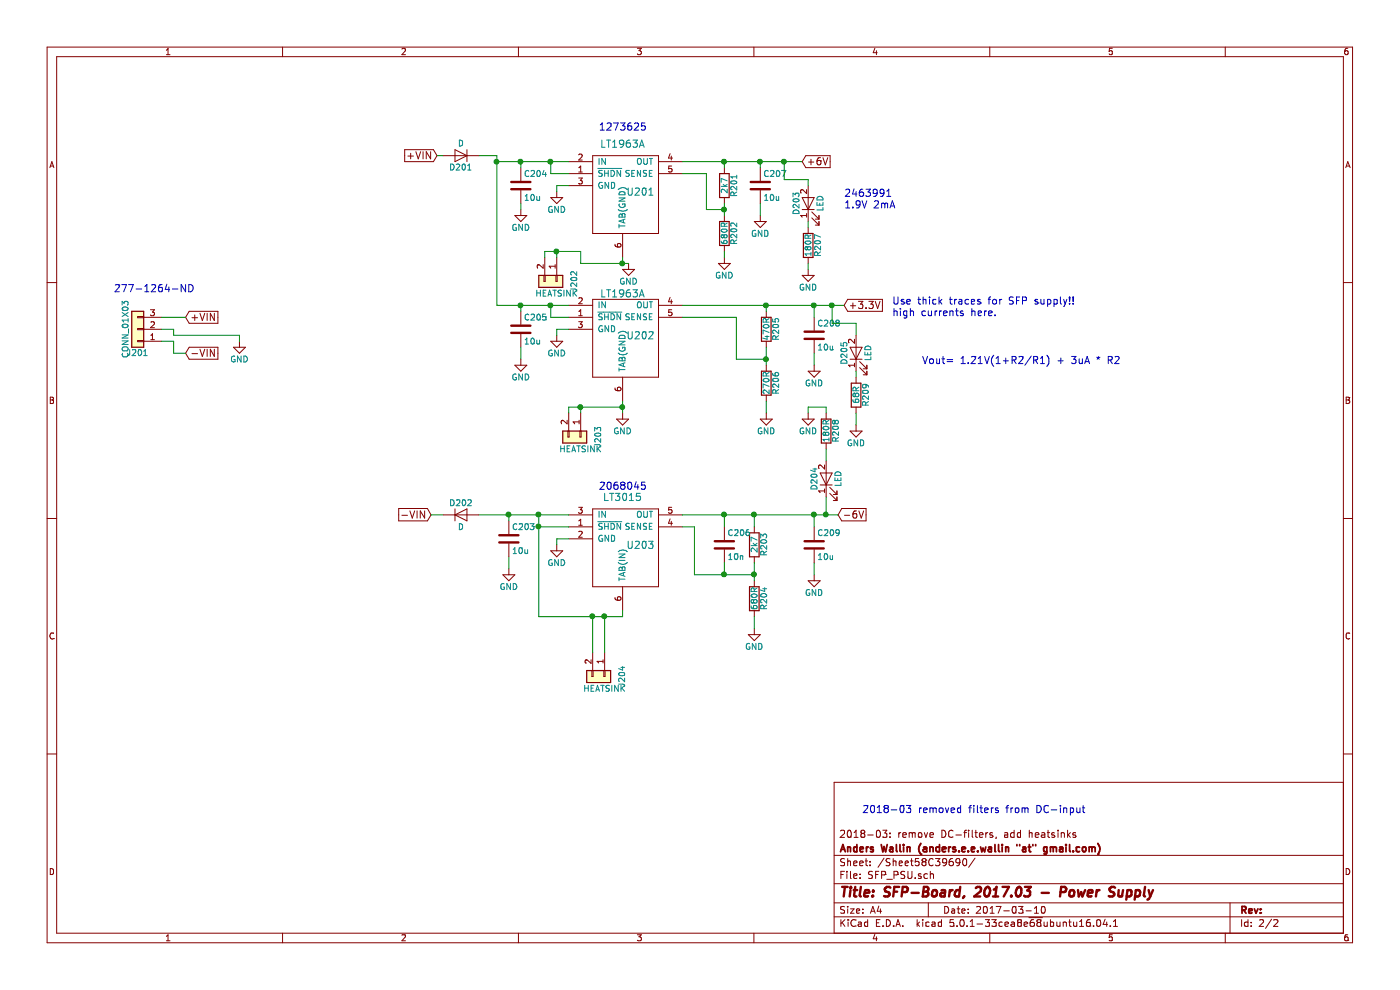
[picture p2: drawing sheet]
EESchema Schematic File Version 4
EELAYER 26 0
EELAYER END
$Descr A4 11693 8268
encoding utf-8
Sheet 2 2
Title "SFP-Board, 2017.03 - Power Supply"
Date "2017-03-10"
Rev ""
Comp "Anders Wallin (anders.e.e.wallin \"at\" gmail.com)"
Comment1 "2018-03: remove DC-filters, add heatsinks"
Comment2 ""
Comment3 ""
Comment4 ""
$EndDescr
$Comp
L awallin:LT1963A U201
U 1 1
P 5200 1100
F 0 "U201" H 5350 600 60  0000 C CNN
F 1 "LT1963A" H 5200 1000 60  0000 C CNN
F 2 "TO_SOT_Packages_SMD:TO-263-5Lead" H 5200 1100 60  0001 C CNN
F 3 "" H 5200 1100 60  0001 C CNN
	1    5200 1100
	1    0    0    -1  
$EndComp
$Comp
L awallin:LT3015 U203
U 1 1
P 5200 4050
F 0 "U203" H 5350 3550 60  0000 C CNN
F 1 "LT3015" H 5200 3950 60  0000 C CNN
F 2 "TO_SOT_Packages_SMD:TO-263-5Lead" H 5200 4050 60  0001 C CNN
F 3 "" H 5200 4050 60  0001 C CNN
	1    5200 4050
	1    0    0    -1  
$EndComp
$Comp
L awallin:LT1963A U202
U 1 1
P 5200 2300
F 0 "U202" H 5350 1800 60  0000 C CNN
F 1 "LT1963A" H 5200 2150 60  0000 C CNN
F 2 "TO_SOT_Packages_SMD:TO-263-5Lead" H 5200 2300 60  0001 C CNN
F 3 "" H 5200 2300 60  0001 C CNN
	1    5200 2300
	1    0    0    -1  
$EndComp
Text GLabel 6700 1350 2    60   Input ~ 0
+6V
Text GLabel 7050 2550 2    60   Input ~ 0
+3.3V
Text GLabel 7000 4300 2    60   Input ~ 0
-6V
$Comp
L sfp_v4-rescue:R R203
U 1 1
P 6300 4550
F 0 "R203" V 6380 4550 50  0000 C CNN
F 1 "2k7" V 6300 4550 50  0000 C CNN
F 2 "Resistors_SMD:R_0805" V 6230 4550 50  0001 C CNN
F 3 "" H 6300 4550 50  0001 C CNN
	1    6300 4550
	1    0    0    -1  
$EndComp
$Comp
L sfp_v4-rescue:R R204
U 1 1
P 6300 5000
F 0 "R204" V 6380 5000 50  0000 C CNN
F 1 "680R" V 6300 5000 50  0000 C CNN
F 2 "Resistors_SMD:R_0805" V 6230 5000 50  0001 C CNN
F 3 "" H 6300 5000 50  0001 C CNN
	1    6300 5000
	1    0    0    -1  
$EndComp
$Comp
L sfp_v4-rescue:R R205
U 1 1
P 6400 2750
F 0 "R205" V 6480 2750 50  0000 C CNN
F 1 "470R" V 6400 2750 50  0000 C CNN
F 2 "Resistors_SMD:R_0805" V 6330 2750 50  0001 C CNN
F 3 "" H 6400 2750 50  0001 C CNN
	1    6400 2750
	1    0    0    -1  
$EndComp
$Comp
L sfp_v4-rescue:R R206
U 1 1
P 6400 3200
F 0 "R206" V 6480 3200 50  0000 C CNN
F 1 "270R" V 6400 3200 50  0000 C CNN
F 2 "Resistors_SMD:R_0805" V 6330 3200 50  0001 C CNN
F 3 "" H 6400 3200 50  0001 C CNN
	1    6400 3200
	1    0    0    -1  
$EndComp
$Comp
L power:GND #PWR041
U 1 1
P 6400 3450
F 0 "#PWR041" H 6400 3200 50  0001 C CNN
F 1 "GND" H 6400 3300 50  0000 C CNN
F 2 "" H 6400 3450 50  0001 C CNN
F 3 "" H 6400 3450 50  0001 C CNN
	1    6400 3450
	1    0    0    -1  
$EndComp
$Comp
L sfp_v4-rescue:C C208
U 1 1
P 6800 2800
AR Path="/58C399A9" Ref="C208"  Part="1" 
AR Path="/58C39691/58C399A9" Ref="C208"  Part="1" 
F 0 "C208" H 6825 2900 50  0000 L CNN
F 1 "10u" H 6825 2700 50  0000 L CNN
F 2 "Capacitors_SMD:C_0805" H 6838 2650 50  0001 C CNN
F 3 "" H 6800 2800 50  0001 C CNN
	1    6800 2800
	1    0    0    -1  
$EndComp
$Comp
L power:GND #PWR042
U 1 1
P 5200 3450
F 0 "#PWR042" H 5200 3200 50  0001 C CNN
F 1 "GND" H 5200 3300 50  0000 C CNN
F 2 "" H 5200 3450 50  0001 C CNN
F 3 "" H 5200 3450 50  0001 C CNN
	1    5200 3450
	1    0    0    -1  
$EndComp
Wire Wire Line
	5200 3450 5200 3400
Wire Wire Line
	5700 2550 6400 2550
Wire Wire Line
	6400 2550 6400 2600
Connection ~ 6400 2550
Connection ~ 6800 2550
Wire Wire Line
	6400 2900 6400 3000
Wire Wire Line
	6400 3350 6400 3450
Wire Wire Line
	5700 2650 6150 2650
Wire Wire Line
	6150 2650 6150 3000
Wire Wire Line
	6150 3000 6400 3000
Connection ~ 6400 3000
$Comp
L power:GND #PWR043
U 1 1
P 6800 3050
F 0 "#PWR043" H 6800 2800 50  0001 C CNN
F 1 "GND" H 6800 2900 50  0000 C CNN
F 2 "" H 6800 3050 50  0001 C CNN
F 3 "" H 6800 3050 50  0001 C CNN
	1    6800 3050
	1    0    0    -1  
$EndComp
Wire Wire Line
	6800 3050 6800 2950
$Comp
L power:GND #PWR044
U 1 1
P 4650 2800
F 0 "#PWR044" H 4650 2550 50  0001 C CNN
F 1 "GND" H 4650 2650 50  0000 C CNN
F 2 "" H 4650 2800 50  0001 C CNN
F 3 "" H 4650 2800 50  0001 C CNN
	1    4650 2800
	1    0    0    -1  
$EndComp
Wire Wire Line
	4750 2750 4650 2750
Wire Wire Line
	4650 2750 4650 2800
$Comp
L sfp_v4-rescue:C C205
U 1 1
P 4350 2750
AR Path="/58C39ADF" Ref="C205"  Part="1" 
AR Path="/58C39691/58C39ADF" Ref="C205"  Part="1" 
F 0 "C205" H 4375 2850 50  0000 L CNN
F 1 "10u" H 4375 2650 50  0000 L CNN
F 2 "Capacitors_SMD:C_0805" H 4388 2600 50  0001 C CNN
F 3 "" H 4350 2750 50  0001 C CNN
	1    4350 2750
	1    0    0    -1  
$EndComp
Wire Wire Line
	4750 2650 4600 2650
Wire Wire Line
	4600 2650 4600 2550
Wire Wire Line
	4150 2550 4350 2550
Wire Wire Line
	4350 2600 4350 2550
Connection ~ 4600 2550
$Comp
L power:GND #PWR045
U 1 1
P 4350 3000
F 0 "#PWR045" H 4350 2750 50  0001 C CNN
F 1 "GND" H 4350 2850 50  0000 C CNN
F 2 "" H 4350 3000 50  0001 C CNN
F 3 "" H 4350 3000 50  0001 C CNN
	1    4350 3000
	1    0    0    -1  
$EndComp
Wire Wire Line
	4350 3000 4350 2900
$Comp
L power:GND #PWR046
U 1 1
P 5250 2200
F 0 "#PWR046" H 5250 1950 50  0001 C CNN
F 1 "GND" H 5250 2050 50  0000 C CNN
F 2 "" H 5250 2200 50  0001 C CNN
F 3 "" H 5250 2200 50  0001 C CNN
	1    5250 2200
	1    0    0    -1  
$EndComp
Wire Wire Line
	5200 2200 5200 2150
$Comp
L sfp_v4-rescue:R R201
U 1 1
P 6050 1550
F 0 "R201" V 6130 1550 50  0000 C CNN
F 1 "2k7" V 6050 1550 50  0000 C CNN
F 2 "Resistors_SMD:R_0805" V 5980 1550 50  0001 C CNN
F 3 "" H 6050 1550 50  0001 C CNN
	1    6050 1550
	1    0    0    -1  
$EndComp
$Comp
L sfp_v4-rescue:R R202
U 1 1
P 6050 1950
F 0 "R202" V 6130 1950 50  0000 C CNN
F 1 "680R" V 6050 1950 50  0000 C CNN
F 2 "Resistors_SMD:R_0805" V 5980 1950 50  0001 C CNN
F 3 "" H 6050 1950 50  0001 C CNN
	1    6050 1950
	1    0    0    -1  
$EndComp
$Comp
L sfp_v4-rescue:C C207
U 1 1
P 6350 1550
AR Path="/58C39DF3" Ref="C207"  Part="1" 
AR Path="/58C39691/58C39DF3" Ref="C207"  Part="1" 
F 0 "C207" H 6375 1650 50  0000 L CNN
F 1 "10u" H 6375 1450 50  0000 L CNN
F 2 "Capacitors_SMD:C_0805" H 6388 1400 50  0001 C CNN
F 3 "" H 6350 1550 50  0001 C CNN
	1    6350 1550
	1    0    0    -1  
$EndComp
Wire Wire Line
	6800 2550 6800 2650
Wire Wire Line
	5700 1350 6050 1350
Wire Wire Line
	6350 1350 6350 1400
Wire Wire Line
	6050 1400 6050 1350
Connection ~ 6350 1350
Connection ~ 6050 1350
Wire Wire Line
	5700 1450 5900 1450
Wire Wire Line
	5900 1450 5900 1750
Wire Wire Line
	5900 1750 6050 1750
Wire Wire Line
	6050 1700 6050 1750
Connection ~ 6050 1750
$Comp
L power:GND #PWR047
U 1 1
P 6350 1800
F 0 "#PWR047" H 6350 1550 50  0001 C CNN
F 1 "GND" H 6350 1650 50  0000 C CNN
F 2 "" H 6350 1800 50  0001 C CNN
F 3 "" H 6350 1800 50  0001 C CNN
	1    6350 1800
	1    0    0    -1  
$EndComp
$Comp
L power:GND #PWR048
U 1 1
P 6050 2150
F 0 "#PWR048" H 6050 1900 50  0001 C CNN
F 1 "GND" H 6050 2000 50  0000 C CNN
F 2 "" H 6050 2150 50  0001 C CNN
F 3 "" H 6050 2150 50  0001 C CNN
	1    6050 2150
	1    0    0    -1  
$EndComp
Wire Wire Line
	6050 2150 6050 2100
Wire Wire Line
	6350 1800 6350 1700
$Comp
L power:GND #PWR049
U 1 1
P 4650 1600
F 0 "#PWR049" H 4650 1350 50  0001 C CNN
F 1 "GND" H 4650 1450 50  0000 C CNN
F 2 "" H 4650 1600 50  0001 C CNN
F 3 "" H 4650 1600 50  0001 C CNN
	1    4650 1600
	1    0    0    -1  
$EndComp
Wire Wire Line
	4750 1550 4650 1550
Wire Wire Line
	4650 1550 4650 1600
$Comp
L sfp_v4-rescue:C C204
U 1 1
P 4350 1550
AR Path="/58C3A36E" Ref="C204"  Part="1" 
AR Path="/58C39691/58C3A36E" Ref="C204"  Part="1" 
F 0 "C204" H 4375 1650 50  0000 L CNN
F 1 "10u" H 4375 1450 50  0000 L CNN
F 2 "Capacitors_SMD:C_0805" H 4388 1400 50  0001 C CNN
F 3 "" H 4350 1550 50  0001 C CNN
	1    4350 1550
	1    0    0    -1  
$EndComp
$Comp
L power:GND #PWR050
U 1 1
P 4350 1750
F 0 "#PWR050" H 4350 1500 50  0001 C CNN
F 1 "GND" H 4350 1600 50  0000 C CNN
F 2 "" H 4350 1750 50  0001 C CNN
F 3 "" H 4350 1750 50  0001 C CNN
	1    4350 1750
	1    0    0    -1  
$EndComp
Wire Wire Line
	4350 1750 4350 1700
Wire Wire Line
	4350 1400 4350 1350
Wire Wire Line
	4150 1350 4350 1350
Wire Wire Line
	4750 1450 4600 1450
Wire Wire Line
	4600 1450 4600 1350
Connection ~ 4600 1350
$Comp
L sfp_v4-rescue:C C206
U 1 1
P 6050 4550
AR Path="/58C3A59C" Ref="C206"  Part="1" 
AR Path="/58C39691/58C3A59C" Ref="C206"  Part="1" 
F 0 "C206" H 6075 4650 50  0000 L CNN
F 1 "10n" H 6075 4450 50  0000 L CNN
F 2 "Capacitors_SMD:C_0805" H 6088 4400 50  0001 C CNN
F 3 "" H 6050 4550 50  0001 C CNN
	1    6050 4550
	1    0    0    -1  
$EndComp
$Comp
L sfp_v4-rescue:C C209
U 1 1
P 6800 4550
AR Path="/58C3A600" Ref="C209"  Part="1" 
AR Path="/58C39691/58C3A600" Ref="C209"  Part="1" 
F 0 "C209" H 6825 4650 50  0000 L CNN
F 1 "10u" H 6825 4450 50  0000 L CNN
F 2 "Capacitors_SMD:C_0805" H 6838 4400 50  0001 C CNN
F 3 "" H 6800 4550 50  0001 C CNN
	1    6800 4550
	1    0    0    -1  
$EndComp
$Comp
L power:GND #PWR051
U 1 1
P 6300 5250
F 0 "#PWR051" H 6300 5000 50  0001 C CNN
F 1 "GND" H 6300 5100 50  0000 C CNN
F 2 "" H 6300 5250 50  0001 C CNN
F 3 "" H 6300 5250 50  0001 C CNN
	1    6300 5250
	1    0    0    -1  
$EndComp
Wire Wire Line
	6300 5250 6300 5150
Wire Wire Line
	6300 4850 6300 4800
Wire Wire Line
	6300 4800 6050 4800
Wire Wire Line
	5800 4800 5800 4400
Wire Wire Line
	5800 4400 5700 4400
Connection ~ 6300 4800
Wire Wire Line
	6050 4700 6050 4800
Connection ~ 6050 4800
Wire Wire Line
	5700 4300 6050 4300
Wire Wire Line
	6800 4300 6800 4400
Wire Wire Line
	6300 4400 6300 4300
Connection ~ 6300 4300
Wire Wire Line
	6050 4400 6050 4300
Connection ~ 6050 4300
$Comp
L power:GND #PWR052
U 1 1
P 6800 4800
F 0 "#PWR052" H 6800 4550 50  0001 C CNN
F 1 "GND" H 6800 4650 50  0000 C CNN
F 2 "" H 6800 4800 50  0001 C CNN
F 3 "" H 6800 4800 50  0001 C CNN
	1    6800 4800
	1    0    0    -1  
$EndComp
Wire Wire Line
	6800 4800 6800 4700
Connection ~ 6800 4300
$Comp
L power:GND #PWR053
U 1 1
P 4650 4550
F 0 "#PWR053" H 4650 4300 50  0001 C CNN
F 1 "GND" H 4650 4400 50  0000 C CNN
F 2 "" H 4650 4550 50  0001 C CNN
F 3 "" H 4650 4550 50  0001 C CNN
	1    4650 4550
	1    0    0    -1  
$EndComp
Wire Wire Line
	4750 4500 4650 4500
Wire Wire Line
	4650 4500 4650 4550
$Comp
L sfp_v4-rescue:C C203
U 1 1
P 4250 4500
AR Path="/58C3ADE9" Ref="C203"  Part="1" 
AR Path="/58C39691/58C3ADE9" Ref="C203"  Part="1" 
F 0 "C203" H 4275 4600 50  0000 L CNN
F 1 "10u" H 4275 4400 50  0000 L CNN
F 2 "Capacitors_SMD:C_0805" H 4288 4350 50  0001 C CNN
F 3 "" H 4250 4500 50  0001 C CNN
	1    4250 4500
	1    0    0    -1  
$EndComp
Wire Wire Line
	4000 4300 4250 4300
Wire Wire Line
	4250 4300 4250 4350
Wire Wire Line
	4750 4400 4500 4400
Wire Wire Line
	4500 4300 4500 4400
Connection ~ 4500 4300
Wire Wire Line
	5200 5100 5200 5150
Wire Wire Line
	5200 5150 5050 5150
Connection ~ 4500 4400
$Comp
L sfp_v4-rescue:D D201
U 1 1
P 3850 1300
F 0 "D201" H 3850 1400 50  0000 C CNN
F 1 "D" H 3850 1200 50  0000 C CNN
F 2 "awallinKiCadFootprints:DIODE_DO-214BA" H 3850 1300 50  0001 C CNN
F 3 "" H 3850 1300 50  0001 C CNN
	1    3850 1300
	-1   0    0    1   
$EndComp
Text GLabel 3650 1300 0    60   Input ~ 0
+VIN
$Comp
L power:GND #PWR054
U 1 1
P 2000 2850
F 0 "#PWR054" H 2000 2600 50  0001 C CNN
F 1 "GND" H 2000 2700 50  0000 C CNN
F 2 "" H 2000 2850 50  0001 C CNN
F 3 "" H 2000 2850 50  0001 C CNN
	1    2000 2850
	1    0    0    -1  
$EndComp
Wire Wire Line
	4000 1300 4150 1300
Wire Wire Line
	4150 1300 4150 1350
Connection ~ 4350 1350
$Comp
L sfp_v4-rescue:D D202
U 1 1
P 3850 4300
F 0 "D202" H 3850 4400 50  0000 C CNN
F 1 "D" H 3850 4200 50  0000 C CNN
F 2 "awallinKiCadFootprints:DIODE_DO-214BA" H 3850 4300 50  0001 C CNN
F 3 "" H 3850 4300 50  0001 C CNN
	1    3850 4300
	1    0    0    -1  
$EndComp
Wire Wire Line
	4250 4750 4250 4650
$Comp
L power:GND #PWR055
U 1 1
P 4250 4750
F 0 "#PWR055" H 4250 4500 50  0001 C CNN
F 1 "GND" H 4250 4600 50  0000 C CNN
F 2 "" H 4250 4750 50  0001 C CNN
F 3 "" H 4250 4750 50  0001 C CNN
	1    4250 4750
	1    0    0    -1  
$EndComp
Connection ~ 4250 4300
$Comp
L sfp_v4-rescue:Conn_01x03 J201
U 1 1
P 1150 2750
F 0 "J201" H 1150 2950 50  0000 C CNN
F 1 "CONN_01X03" V 1250 2750 50  0000 C CNN
F 2 "awallinKiCadFootprints:CONNECTOR_01x03_200mil" H 1150 2750 50  0001 C CNN
F 3 "" H 1150 2750 50  0001 C CNN
	1    1150 2750
	-1   0    0    1   
$EndComp
Text GLabel 1550 2650 2    60   Input ~ 0
+VIN
Text GLabel 1550 2950 2    60   Input ~ 0
-VIN
Wire Wire Line
	1550 2950 1450 2950
Wire Wire Line
	1450 2950 1450 2850
Wire Wire Line
	1450 2850 1350 2850
Wire Wire Line
	1450 2800 2000 2800
Wire Wire Line
	1450 2800 1450 2750
Wire Wire Line
	1450 2750 1350 2750
Wire Wire Line
	1550 2650 1350 2650
Connection ~ 4150 1350
Connection ~ 4350 2550
$Comp
L sfp_v4-rescue:LED D204
U 1 1
P 6900 4000
F 0 "D204" H 6900 4100 50  0000 C CNN
F 1 "LED" H 6900 3900 50  0000 C CNN
F 2 "LEDs:LED_0805" H 6900 4000 50  0001 C CNN
F 3 "" H 6900 4000 50  0001 C CNN
	1    6900 4000
	0    -1   -1   0   
$EndComp
$Comp
L sfp_v4-rescue:LED D205
U 1 1
P 7150 2950
F 0 "D205" H 7150 3050 50  0000 C CNN
F 1 "LED" H 7150 2850 50  0000 C CNN
F 2 "LEDs:LED_0805" H 7150 2950 50  0001 C CNN
F 3 "" H 7150 2950 50  0001 C CNN
	1    7150 2950
	0    -1   -1   0   
$EndComp
$Comp
L sfp_v4-rescue:LED D203
U 1 1
P 6750 1700
F 0 "D203" H 6750 1800 50  0000 C CNN
F 1 "LED" H 6750 1600 50  0000 C CNN
F 2 "LEDs:LED_0805" H 6750 1700 50  0001 C CNN
F 3 "" H 6750 1700 50  0001 C CNN
	1    6750 1700
	0    -1   -1   0   
$EndComp
$Comp
L sfp_v4-rescue:R R207
U 1 1
P 6750 2050
F 0 "R207" V 6830 2050 50  0000 C CNN
F 1 "180R" V 6750 2050 50  0000 C CNN
F 2 "Resistors_SMD:R_0805" V 6680 2050 50  0001 C CNN
F 3 "" H 6750 2050 50  0001 C CNN
	1    6750 2050
	1    0    0    -1  
$EndComp
$Comp
L sfp_v4-rescue:R R209
U 1 1
P 7150 3300
F 0 "R209" V 7230 3300 50  0000 C CNN
F 1 "68R" V 7150 3300 50  0000 C CNN
F 2 "Resistors_SMD:R_0805" V 7080 3300 50  0001 C CNN
F 3 "" H 7150 3300 50  0001 C CNN
	1    7150 3300
	1    0    0    -1  
$EndComp
$Comp
L sfp_v4-rescue:R R208
U 1 1
P 6900 3600
F 0 "R208" V 6980 3600 50  0000 C CNN
F 1 "180R" V 6900 3600 50  0000 C CNN
F 2 "Resistors_SMD:R_0805" V 6830 3600 50  0001 C CNN
F 3 "" H 6900 3600 50  0001 C CNN
	1    6900 3600
	1    0    0    -1  
$EndComp
$Comp
L power:GND #PWR056
U 1 1
P 6750 2250
F 0 "#PWR056" H 6750 2000 50  0001 C CNN
F 1 "GND" H 6750 2100 50  0000 C CNN
F 2 "" H 6750 2250 50  0001 C CNN
F 3 "" H 6750 2250 50  0001 C CNN
	1    6750 2250
	1    0    0    -1  
$EndComp
$Comp
L power:GND #PWR057
U 1 1
P 7150 3550
F 0 "#PWR057" H 7150 3300 50  0001 C CNN
F 1 "GND" H 7150 3400 50  0000 C CNN
F 2 "" H 7150 3550 50  0001 C CNN
F 3 "" H 7150 3550 50  0001 C CNN
	1    7150 3550
	1    0    0    -1  
$EndComp
$Comp
L power:GND #PWR058
U 1 1
P 6750 3450
F 0 "#PWR058" H 6750 3200 50  0001 C CNN
F 1 "GND" H 6750 3300 50  0000 C CNN
F 2 "" H 6750 3450 50  0001 C CNN
F 3 "" H 6750 3450 50  0001 C CNN
	1    6750 3450
	1    0    0    -1  
$EndComp
Wire Wire Line
	6750 3450 6750 3400
Wire Wire Line
	6750 3400 6900 3400
Wire Wire Line
	6900 3400 6900 3450
Wire Wire Line
	6900 3850 6900 3750
Wire Wire Line
	6900 4150 6900 4300
Connection ~ 6900 4300
Wire Wire Line
	7150 3550 7150 3450
Wire Wire Line
	7150 3150 7150 3100
Wire Wire Line
	7150 2800 7150 2700
Wire Wire Line
	7150 2700 6950 2700
Wire Wire Line
	6950 2700 6950 2550
Connection ~ 6950 2550
Wire Wire Line
	6750 1550 6750 1500
Wire Wire Line
	6750 1500 6550 1500
Wire Wire Line
	6550 1500 6550 1350
Connection ~ 6550 1350
Wire Wire Line
	6750 1900 6750 1850
Wire Wire Line
	6750 2250 6750 2200
Text Notes 5000 4100 0    60   ~ 0
2068045 
Text Notes 5000 1100 0    60   ~ 0
1273625
Text Notes 7050 1750 0    60   ~ 0
2463991 \n1.9V 2mA
Text Notes 950  2450 0    60   ~ 0
277-1264-ND 
Text Notes 7700 3050 0    60   ~ 0
Vout= 1.21V(1+R2/R1) + 3uA * R2
Text Notes 7200 6800 0    60   ~ 0
2018-03 removed filters from DC-input
Text GLabel 3600 4300 0    60   Input ~ 0
-VIN
Wire Wire Line
	3700 4300 3600 4300
Wire Wire Line
	3700 1300 3650 1300
Text Notes 7450 2650 0    60   ~ 0
Use thick traces for SFP supply!!\nhigh currents here.
$Comp
L sfp_v4-rescue:Conn_01x02 J204
U 1 1
P 5050 5650
F 0 "J204" H 5050 5800 50  0000 C CNN
F 1 "HEATSINK" V 5150 5650 50  0000 C CNN
F 2 "awallinKiCadFootprints_git:Heatsink_Fisher_TO263" H 5050 5650 50  0001 C CNN
F 3 "" H 5050 5650 50  0001 C CNN
	1    5050 5650
	0    1    1    0   
$EndComp
$Comp
L sfp_v4-rescue:Conn_01x02 J203
U 1 1
P 4850 3650
F 0 "J203" H 4850 3800 50  0000 C CNN
F 1 "HEATSINK" V 4950 3650 50  0000 C CNN
F 2 "awallinKiCadFootprints_git:Heatsink_Fisher_TO263" H 4850 3650 50  0001 C CNN
F 3 "" H 4850 3650 50  0001 C CNN
	1    4850 3650
	0    1    1    0   
$EndComp
$Comp
L sfp_v4-rescue:Conn_01x02 J202
U 1 1
P 4650 2350
F 0 "J202" H 4650 2500 50  0000 C CNN
F 1 "HEATSINK" V 4750 2350 50  0000 C CNN
F 2 "awallinKiCadFootprints_git:Heatsink_Fisher_TO263" H 4650 2350 50  0001 C CNN
F 3 "" H 4650 2350 50  0001 C CNN
	1    4650 2350
	0    1    1    0   
$EndComp
Wire Wire Line
	4750 3400 4850 3400
Wire Wire Line
	4850 3400 4850 3450
Connection ~ 5200 3400
Wire Wire Line
	4750 3400 4750 3450
Connection ~ 4850 3400
Wire Wire Line
	4850 2200 5200 2200
Wire Wire Line
	4850 2100 4850 2200
Wire Wire Line
	4550 2100 4650 2100
Wire Wire Line
	4650 2100 4650 2150
Connection ~ 5200 2200
Wire Wire Line
	4550 2100 4550 2150
Connection ~ 4650 2100
Wire Wire Line
	5050 5450 5050 5150
Connection ~ 5050 5150
Wire Wire Line
	4950 5450 4950 5150
Connection ~ 4950 5150
Wire Wire Line
	2000 2800 2000 2850
Wire Wire Line
	6400 2550 6800 2550
Wire Wire Line
	6800 2550 6950 2550
Wire Wire Line
	6400 3000 6400 3050
Wire Wire Line
	4600 2550 4750 2550
Wire Wire Line
	6350 1350 6550 1350
Wire Wire Line
	6050 1350 6350 1350
Wire Wire Line
	6050 1750 6050 1800
Wire Wire Line
	4600 1350 4750 1350
Wire Wire Line
	6300 4800 6300 4700
Wire Wire Line
	6050 4800 5800 4800
Wire Wire Line
	6300 4300 6800 4300
Wire Wire Line
	6050 4300 6300 4300
Wire Wire Line
	6800 4300 6900 4300
Wire Wire Line
	4500 4300 4750 4300
Wire Wire Line
	4500 4400 4500 5150
Wire Wire Line
	4350 1350 4600 1350
Wire Wire Line
	4250 4300 4500 4300
Wire Wire Line
	4150 1350 4150 2550
Wire Wire Line
	4350 2550 4600 2550
Wire Wire Line
	6900 4300 7000 4300
Wire Wire Line
	6950 2550 7050 2550
Wire Wire Line
	6550 1350 6700 1350
Wire Wire Line
	5200 3400 5200 3350
Wire Wire Line
	4850 3400 5200 3400
Wire Wire Line
	5200 2200 5250 2200
Wire Wire Line
	4650 2100 4850 2100
Wire Wire Line
	5050 5150 4950 5150
Wire Wire Line
	4950 5150 4500 5150
$EndSCHEMATC
